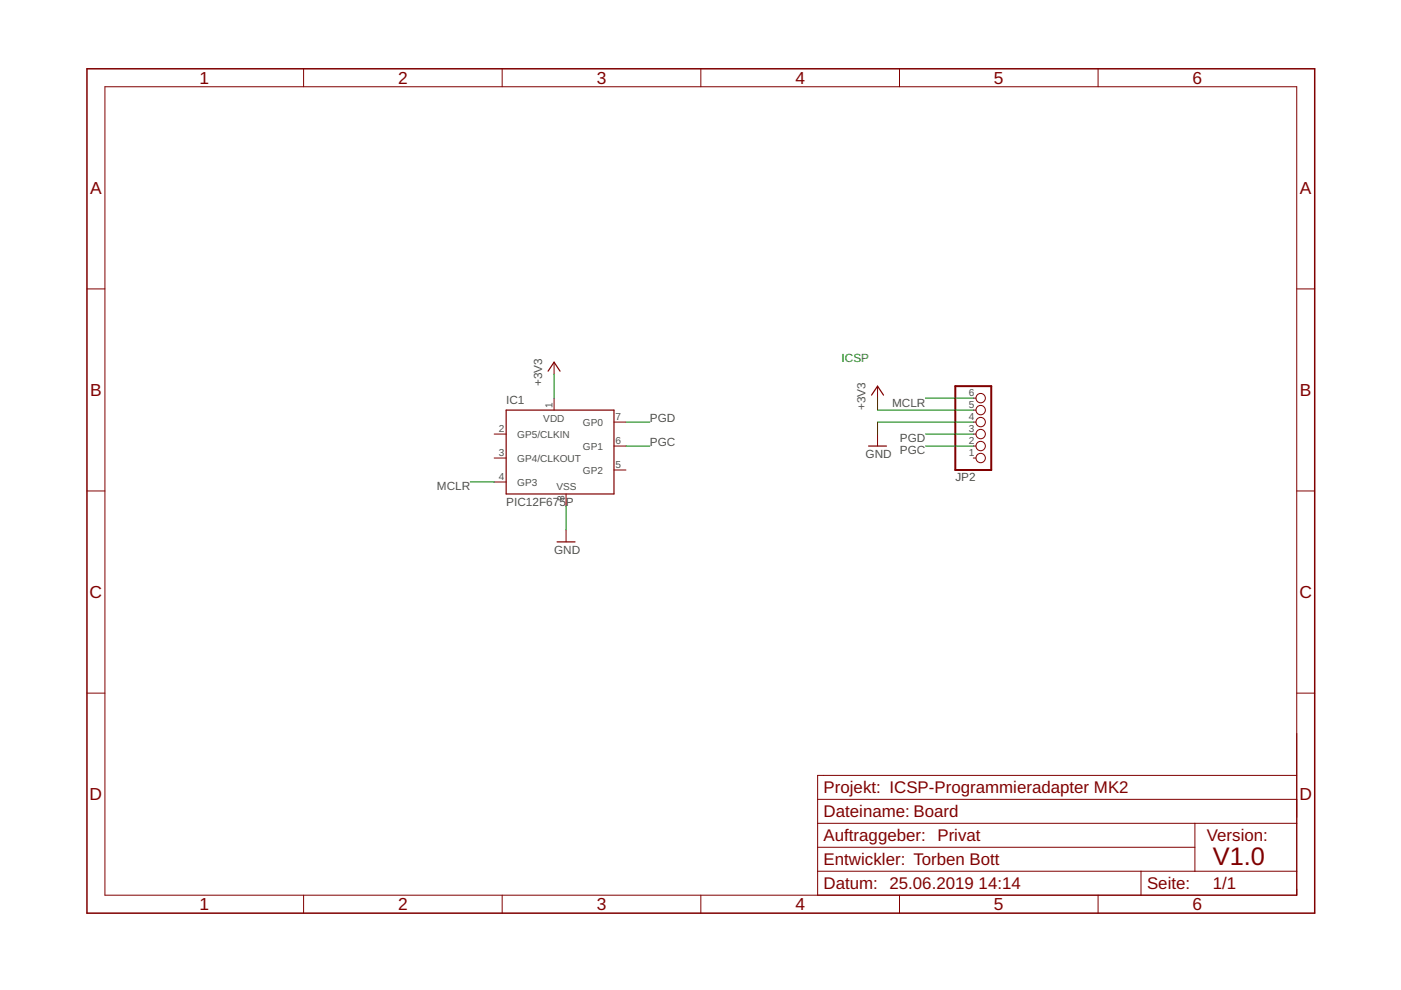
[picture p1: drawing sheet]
<?xml version="1.0" encoding="utf-8"?>
<!DOCTYPE eagle SYSTEM "eagle.dtd">
<eagle version="9.0.1">
<drawing>
<settings>
<setting alwaysvectorfont="no"/>
<setting keepoldvectorfont="yes"/>
<setting verticaltext="up"/>
</settings>
<grid distance="0.1" unitdist="inch" unit="inch" style="lines" multiple="1" display="no" altdistance="0.01" altunitdist="inch" altunit="inch"/>
<schematic xreflabel="%F%N/%S.%C%R" xrefpart="/%S.%C%R">
<libraries>
<library name="frames_Torben">
<symbols>
<symbol name="A4L-LOC" locally_modified="yes">
<wire x1="256.54" y1="3.81" x2="256.54" y2="5.08" width="0.1016" layer="94"/>
<frame x1="0" y1="0" x2="260.35" y2="179.07" columns="6" rows="4" layer="94"/>
<wire x1="256.54" y1="20.32" x2="256.54" y2="24.13" width="0.1016" layer="94"/>
<text x="156.21" y="5.08" size="2.54" layer="94">Datum:</text>
<text x="170.18" y="5.08" size="2.54" layer="94">&gt;LAST_DATE_TIME</text>
<text x="224.79" y="5.08" size="2.54" layer="94">Seite:</text>
<text x="238.76" y="5.08" size="2.54" layer="94">&gt;SHEET</text>
<text x="237.49" y="15.24" size="2.54" layer="94">Version:</text>
<text x="156.21" y="20.32" size="2.54" layer="94">Dateiname:</text>
<text x="156.21" y="15.24" size="2.54" layer="94">Auftraggeber:</text>
<text x="175.26" y="20.32" size="2.54" layer="94">&gt;DRAWING_NAME</text>
<text x="156.21" y="10.16" size="2.54" layer="94">Entwickler:</text>
<wire x1="154.94" y1="13.97" x2="234.95" y2="13.97" width="0.1524" layer="94"/>
<text x="156.21" y="25.4" size="2.54" layer="94">Projekt:</text>
<wire x1="154.94" y1="24.13" x2="256.54" y2="24.13" width="0.1524" layer="94"/>
<wire x1="156.21" y1="29.21" x2="256.54" y2="29.21" width="0.1524" layer="94"/>
<wire x1="154.94" y1="19.05" x2="154.94" y2="8.89" width="0.1524" layer="94"/>
<wire x1="154.94" y1="8.89" x2="154.94" y2="3.81" width="0.1524" layer="94"/>
<wire x1="256.54" y1="38.1" x2="256.54" y2="19.05" width="0.1524" layer="94"/>
<wire x1="256.54" y1="19.05" x2="256.54" y2="8.89" width="0.1524" layer="94"/>
<wire x1="256.54" y1="8.89" x2="256.54" y2="3.81" width="0.1524" layer="94"/>
<wire x1="256.54" y1="3.81" x2="223.52" y2="3.81" width="0.1524" layer="94"/>
<wire x1="223.52" y1="3.81" x2="154.94" y2="3.81" width="0.1524" layer="94"/>
<wire x1="154.94" y1="19.05" x2="234.95" y2="19.05" width="0.1524" layer="94"/>
<wire x1="234.95" y1="19.05" x2="256.54" y2="19.05" width="0.1524" layer="94"/>
<wire x1="154.94" y1="8.89" x2="223.52" y2="8.89" width="0.1524" layer="94"/>
<wire x1="223.52" y1="8.89" x2="234.95" y2="8.89" width="0.1524" layer="94"/>
<wire x1="234.95" y1="8.89" x2="256.54" y2="8.89" width="0.1524" layer="94"/>
<wire x1="234.95" y1="19.05" x2="234.95" y2="8.89" width="0.1524" layer="94"/>
<wire x1="223.52" y1="8.89" x2="223.52" y2="3.81" width="0.1524" layer="94"/>
<wire x1="154.94" y1="19.05" x2="154.94" y2="29.21" width="0.1524" layer="94"/>
<wire x1="154.94" y1="29.21" x2="156.21" y2="29.21" width="0.1524" layer="94"/>
</symbol>
</symbols>
<devicesets>
<deviceset name="TORBEN_Q_KO" locally_modified="yes" prefix="FRAME" uservalue="yes">
<gates>
<gate name="G$1" symbol="A4L-LOC" x="0" y="0"/>
</gates>
<devices>
<device name="">
<technologies>
<technology name=""/>
</technologies>
</device>
</devices>
</deviceset>
</devicesets>
</library>
<library name="microchip">
<symbols>
<symbol name="PIC12F629">
<wire x1="-10.16" y1="10.16" x2="12.7" y2="10.16" width="0.254" layer="94"/>
<wire x1="12.7" y1="10.16" x2="12.7" y2="-7.62" width="0.254" layer="94"/>
<wire x1="12.7" y1="-7.62" x2="-10.16" y2="-7.62" width="0.254" layer="94"/>
<wire x1="-10.16" y1="-7.62" x2="-10.16" y2="10.16" width="0.254" layer="94"/>
<text x="-2.286" y="7.62" size="1.524" layer="95">VDD</text>
<text x="0.508" y="-6.858" size="1.524" layer="95">VSS</text>
<text x="-10.16" y="11.43" size="1.778" layer="95">&gt;NAME</text>
<text x="-10.16" y="-10.16" size="1.778" layer="96">&gt;VALUE</text>
<pin name="VDD" x="0" y="12.7" visible="pad" length="short" direction="pwr" rot="R270"/>
<pin name="VSS" x="2.54" y="-10.16" visible="pad" length="short" direction="pwr" rot="R90"/>
<pin name="GP5/CLKIN" x="-12.7" y="5.08" length="short"/>
<pin name="GP0" x="15.24" y="7.62" length="short" rot="R180"/>
<pin name="GP4/CLKOUT" x="-12.7" y="0" length="short"/>
<pin name="GP2" x="15.24" y="-2.54" length="short" rot="R180"/>
<pin name="GP1" x="15.24" y="2.54" length="short" rot="R180"/>
<pin name="GP3" x="-12.7" y="-5.08" length="short" direction="in"/>
</symbol>
</symbols>
<devicesets>
<deviceset name="PIC12F6*" prefix="IC">
<gates>
<gate name="G$1" symbol="PIC12F629" x="0" y="0"/>
</gates>
<devices>
<device name="MF" package="DFN-S">
<connects>
<connect gate="G$1" pin="GP0" pad="7"/>
<connect gate="G$1" pin="GP1" pad="6"/>
<connect gate="G$1" pin="GP2" pad="5"/>
<connect gate="G$1" pin="GP3" pad="4"/>
<connect gate="G$1" pin="GP4/CLKOUT" pad="3"/>
<connect gate="G$1" pin="GP5/CLKIN" pad="2"/>
<connect gate="G$1" pin="VDD" pad="1"/>
<connect gate="G$1" pin="VSS" pad="8"/>
</connects>
<package3dinstances>
<package3dinstance package3d_urn="urn:adsk.eagle:package:20819/1"/>
</package3dinstances>
<technologies>
<technology name="29">
<attribute name="MF" value="MICROCHIP" constant="no"/>
<attribute name="MPN" value="PIC12F629-I/MD" constant="no"/>
<attribute name="OC_FARNELL" value="1618004" constant="no"/>
<attribute name="OC_NEWARK" value="56K7222" constant="no"/>
</technology>
<technology name="75">
<attribute name="MF" value="" constant="no"/>
<attribute name="MPN" value="PIC12F675-I/MD" constant="no"/>
<attribute name="OC_FARNELL" value="unknown" constant="no"/>
<attribute name="OC_NEWARK" value="56K7227" constant="no"/>
</technology>
</technologies>
</device>
<device name="SN" package="SO-08">
<connects>
<connect gate="G$1" pin="GP0" pad="7"/>
<connect gate="G$1" pin="GP1" pad="6"/>
<connect gate="G$1" pin="GP2" pad="5"/>
<connect gate="G$1" pin="GP3" pad="4"/>
<connect gate="G$1" pin="GP4/CLKOUT" pad="3"/>
<connect gate="G$1" pin="GP5/CLKIN" pad="2"/>
<connect gate="G$1" pin="VDD" pad="1"/>
<connect gate="G$1" pin="VSS" pad="8"/>
</connects>
<package3dinstances>
<package3dinstance package3d_urn="urn:adsk.eagle:package:20804/2"/>
</package3dinstances>
<technologies>
<technology name="29">
<attribute name="MF" value="MICROCHIP" constant="no"/>
<attribute name="MPN" value="PIC12F629-I/SN" constant="no"/>
<attribute name="OC_FARNELL" value="9759000" constant="no"/>
<attribute name="OC_NEWARK" value="61K3433" constant="no"/>
</technology>
<technology name="75">
<attribute name="MF" value="MICROCHIP" constant="no"/>
<attribute name="MPN" value="PIC12F675-E/SN" constant="no"/>
<attribute name="OC_FARNELL" value="9759026" constant="no"/>
<attribute name="OC_NEWARK" value="92C4341" constant="no"/>
</technology>
</technologies>
</device>
<device name="P" package="DIL8">
<connects>
<connect gate="G$1" pin="GP0" pad="7"/>
<connect gate="G$1" pin="GP1" pad="6"/>
<connect gate="G$1" pin="GP2" pad="5"/>
<connect gate="G$1" pin="GP3" pad="4"/>
<connect gate="G$1" pin="GP4/CLKOUT" pad="3"/>
<connect gate="G$1" pin="GP5/CLKIN" pad="2"/>
<connect gate="G$1" pin="VDD" pad="1"/>
<connect gate="G$1" pin="VSS" pad="8"/>
</connects>
<package3dinstances>
<package3dinstance package3d_urn="urn:adsk.eagle:package:20796/2"/>
</package3dinstances>
<technologies>
<technology name="29">
<attribute name="MF" value="MICROCHIP" constant="no"/>
<attribute name="MPN" value="PIC12F629-I/P" constant="no"/>
<attribute name="OC_FARNELL" value="1292253" constant="no"/>
<attribute name="OC_NEWARK" value="67K0822" constant="no"/>
</technology>
<technology name="75">
<attribute name="MF" value="MICROCHIP" constant="no"/>
<attribute name="MPN" value="PIC12F675-E/P" constant="no"/>
<attribute name="OC_FARNELL" value="9759018" constant="no"/>
<attribute name="OC_NEWARK" value="92C4340" constant="no"/>
</technology>
</technologies>
</device>
</devices>
</deviceset>
</devicesets>
</library>
<library name="supply1">
<symbols>
<symbol name="+3V3">
<wire x1="1.27" y1="-1.905" x2="0" y2="0" width="0.254" layer="94"/>
<wire x1="0" y1="0" x2="-1.27" y2="-1.905" width="0.254" layer="94"/>
<text x="-2.54" y="-5.08" size="1.778" layer="96" rot="R90">&gt;VALUE</text>
<pin name="+3V3" x="0" y="-2.54" visible="off" length="short" direction="sup" rot="R90"/>
</symbol>
</symbols>
<devicesets>
<deviceset name="+3V3" prefix="+3V3">
<gates>
<gate name="G$1" symbol="+3V3" x="0" y="0"/>
</gates>
<devices>
<device name="">
<technologies>
<technology name=""/>
</technologies>
</device>
</devices>
</deviceset>
</devicesets>
</library>
<library name="supply1">
<symbols>
<symbol name="GND">
<wire x1="-1.905" y1="0" x2="1.905" y2="0" width="0.254" layer="94"/>
<text x="-2.54" y="-2.54" size="1.778" layer="96">&gt;VALUE</text>
<pin name="GND" x="0" y="2.54" visible="off" length="short" direction="sup" rot="R270"/>
</symbol>
</symbols>
<devicesets>
<deviceset name="GND" prefix="GND">
<gates>
<gate name="1" symbol="GND" x="0" y="0"/>
</gates>
<devices>
<device name="">
<technologies>
<technology name=""/>
</technologies>
</device>
</devices>
</deviceset>
</devicesets>
</library>
<library name="pinhead">
<symbols>
<symbol name="PINHD6">
<wire x1="-6.35" y1="-7.62" x2="1.27" y2="-7.62" width="0.4064" layer="94"/>
<wire x1="1.27" y1="-7.62" x2="1.27" y2="10.16" width="0.4064" layer="94"/>
<wire x1="1.27" y1="10.16" x2="-6.35" y2="10.16" width="0.4064" layer="94"/>
<wire x1="-6.35" y1="10.16" x2="-6.35" y2="-7.62" width="0.4064" layer="94"/>
<text x="-6.35" y="10.795" size="1.778" layer="95">&gt;NAME</text>
<text x="-6.35" y="-10.16" size="1.778" layer="96">&gt;VALUE</text>
<pin name="1" x="-2.54" y="7.62" visible="pad" length="short" direction="pas" function="dot"/>
<pin name="2" x="-2.54" y="5.08" visible="pad" length="short" direction="pas" function="dot"/>
<pin name="3" x="-2.54" y="2.54" visible="pad" length="short" direction="pas" function="dot"/>
<pin name="4" x="-2.54" y="0" visible="pad" length="short" direction="pas" function="dot"/>
<pin name="5" x="-2.54" y="-2.54" visible="pad" length="short" direction="pas" function="dot"/>
<pin name="6" x="-2.54" y="-5.08" visible="pad" length="short" direction="pas" function="dot"/>
</symbol>
</symbols>
<devicesets>
<deviceset name="PINHD-1X6" prefix="JP" uservalue="yes">
<gates>
<gate name="A" symbol="PINHD6" x="0" y="-2.54"/>
</gates>
<devices>
<device name="" package="1X06">
<connects>
<connect gate="A" pin="1" pad="1"/>
<connect gate="A" pin="2" pad="2"/>
<connect gate="A" pin="3" pad="3"/>
<connect gate="A" pin="4" pad="4"/>
<connect gate="A" pin="5" pad="5"/>
<connect gate="A" pin="6" pad="6"/>
</connects>
<package3dinstances>
<package3dinstance package3d_urn="urn:adsk.eagle:package:22472/2"/>
</package3dinstances>
<technologies>
<technology name=""/>
</technologies>
</device>
<device name="/90" package="1X06/90">
<connects>
<connect gate="A" pin="1" pad="1"/>
<connect gate="A" pin="2" pad="2"/>
<connect gate="A" pin="3" pad="3"/>
<connect gate="A" pin="4" pad="4"/>
<connect gate="A" pin="5" pad="5"/>
<connect gate="A" pin="6" pad="6"/>
</connects>
<package3dinstances>
<package3dinstance package3d_urn="urn:adsk.eagle:package:22475/2"/>
</package3dinstances>
<technologies>
<technology name=""/>
</technologies>
</device>
</devices>
</deviceset>
</devicesets>
</library>
</libraries>
<attributes>
</attributes>
<variantdefs>
</variantdefs>
<classes>
<class number="0" name="default" width="0" drill="0">
</class>
</classes>
<parts>
<part name="FRAME1" library="frames_Torben" deviceset="TORBEN_Q_KO" device=""/>
<part name="IC1" library="microchip" deviceset="PIC12F6*" device="P" package3d_urn="urn:adsk.eagle:package:20796/2" technology="75"/>
<part name="GND8" library="supply1" deviceset="GND" device=""/>
<part name="+3V2" library="supply1" deviceset="+3V3" device=""/>
<part name="+3V1" library="supply1" deviceset="+3V3" device=""/>
<part name="GND1" library="supply1" deviceset="GND" device=""/>
<part name="JP2" library="pinhead" deviceset="PINHD-1X6" device="/90" package3d_urn="urn:adsk.eagle:package:22475/2"/>
</parts>
<sheets>
<sheet>
<plain>
<text x="170.18" y="25.4" size="2.54" layer="94">ICSP-Programmieradapter MK2</text>
<text x="180.34" y="15.24" size="2.54" layer="94">Privat</text>
<text x="175.26" y="10.16" size="2.54" layer="94">Torben Bott</text>
<text x="238.76" y="10.16" size="3.81" layer="94">V1.0</text>
<text x="160.02" y="116.84" size="1.778" layer="91">ICSP</text>
</plain>
<instances>
<instance part="FRAME1" gate="G$1" x="0" y="0"/>
<instance part="IC1" gate="G$1" x="99.06" y="96.52"/>
<instance part="GND8" gate="1" x="167.64" y="99.06"/>
<instance part="+3V2" gate="G$1" x="167.64" y="111.76"/>
<instance part="+3V1" gate="G$1" x="99.06" y="116.84"/>
<instance part="GND1" gate="1" x="101.6" y="78.74"/>
<instance part="JP2" gate="A" x="190.5" y="104.14" rot="MR180"/>
</instances>
<busses>
</busses>
<nets>
<net name="MCLR" class="0">
<segment>
<label x="177.8" y="109.22" size="1.778" layer="95" rot="R180"/>
<pinref part="JP2" gate="A" pin="6"/>
<wire x1="177.8" y1="109.22" x2="187.96" y2="109.22" width="0.1524" layer="91"/>
</segment>
<segment>
<pinref part="IC1" gate="G$1" pin="GP3"/>
<wire x1="86.36" y1="91.44" x2="81.28" y2="91.44" width="0.1524" layer="91"/>
<label x="81.28" y="91.44" size="1.778" layer="95" rot="R180"/>
</segment>
</net>
<net name="PGC" class="0">
<segment>
<label x="177.8" y="99.06" size="1.778" layer="95" rot="R180"/>
<pinref part="JP2" gate="A" pin="2"/>
<wire x1="177.8" y1="99.06" x2="187.96" y2="99.06" width="0.1524" layer="91"/>
</segment>
<segment>
<pinref part="IC1" gate="G$1" pin="GP1"/>
<wire x1="114.3" y1="99.06" x2="119.38" y2="99.06" width="0.1524" layer="91"/>
<label x="119.38" y="99.06" size="1.778" layer="95"/>
</segment>
</net>
<net name="PGD" class="0">
<segment>
<label x="177.8" y="101.6" size="1.778" layer="95" rot="R180"/>
<pinref part="JP2" gate="A" pin="3"/>
<wire x1="177.8" y1="101.6" x2="187.96" y2="101.6" width="0.1524" layer="91"/>
</segment>
<segment>
<pinref part="IC1" gate="G$1" pin="GP0"/>
<wire x1="114.3" y1="104.14" x2="119.38" y2="104.14" width="0.1524" layer="91"/>
<label x="119.38" y="104.14" size="1.778" layer="95"/>
</segment>
</net>
<net name="GND" class="0">
<segment>
<pinref part="GND8" gate="1" pin="GND"/>
<wire x1="187.96" y1="104.14" x2="167.64" y2="104.14" width="0.1524" layer="91"/>
<wire x1="167.64" y1="104.14" x2="167.64" y2="101.6" width="0.1524" layer="91"/>
<pinref part="JP2" gate="A" pin="4"/>
</segment>
<segment>
<pinref part="IC1" gate="G$1" pin="VSS"/>
<pinref part="GND1" gate="1" pin="GND"/>
<wire x1="101.6" y1="86.36" x2="101.6" y2="81.28" width="0.1524" layer="91"/>
</segment>
</net>
<net name="+3V3" class="0">
<segment>
<wire x1="187.96" y1="106.68" x2="167.64" y2="106.68" width="0.1524" layer="91"/>
<wire x1="167.64" y1="106.68" x2="167.64" y2="109.22" width="0.1524" layer="91"/>
<pinref part="+3V2" gate="G$1" pin="+3V3"/>
<pinref part="JP2" gate="A" pin="5"/>
</segment>
<segment>
<pinref part="IC1" gate="G$1" pin="VDD"/>
<pinref part="+3V1" gate="G$1" pin="+3V3"/>
<wire x1="99.06" y1="109.22" x2="99.06" y2="114.3" width="0.1524" layer="91"/>
</segment>
</net>
</nets>
</sheet>
</sheets>
</schematic>
</drawing>
<compatibility>
<note version="8.2" severity="warning">
Since Version 8.2, EAGLE supports online libraries. The ids
of those online libraries will not be understood (or retained)
with this version.
</note>
<note version="8.3" severity="warning">
Since Version 8.3, EAGLE supports URNs for individual library
assets (packages, symbols, and devices). The URNs of those assets
will not be understood (or retained) with this version.
</note>
<note version="8.3" severity="warning">
Since Version 8.3, EAGLE supports the association of 3D packages
with devices in libraries, schematics, and board files. Those 3D
packages will not be understood (or retained) with this version.
</note>
</compatibility>
</eagle>
